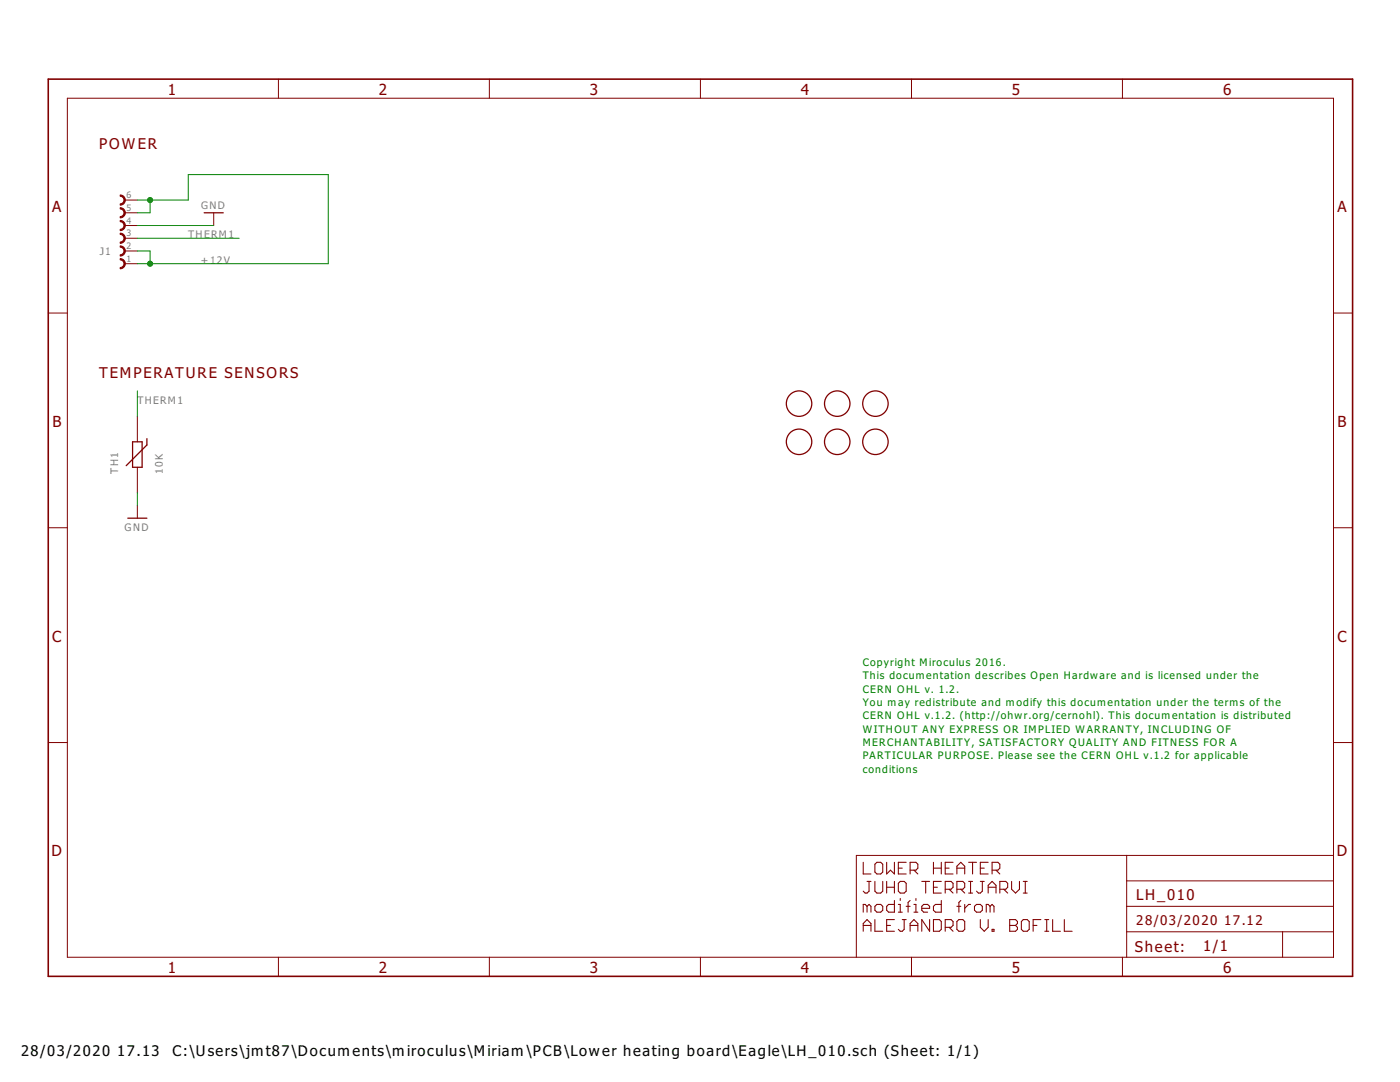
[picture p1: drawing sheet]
<svg xmlns="http://www.w3.org/2000/svg" width="279mm" height="216mm" viewBox="0 0 279 216" stroke-linecap="round" stroke-linejoin="round" font-family="sans-serif">
<g fill="none" stroke="#800000" stroke-width=".21">
<path d="M172.3 172.1v2.3h1.5M173 175.9h.8M173.4 175.9v1.9l-.4 .4h-.3l-.4-.4M174.6 172.4l.4-.3h.8l.4 .3v1.6l-.4 .4h-.8l-.4-.4zM174.6 175.9v1.9l.4 .4h.8l.4-.4v-1.9M177 172.1v2.3l.7-.8 .8 .8v-2.3M177 175.9v2.3M177 177h1.5M178.5 179.7v2.3h-1.2l-.3-.4v-.8l.3-.3h1.2M178.5 175.9v2.3M179.3 173.2h.8M179.7 175.9h.7l.4 .4v1.5l-.4 .4h-.7l-.4-.4v-1.5z"/>
<path d="M179.7 179.3v.4M180.8 172.1h-1.5v2.3h1.5M181.6 173.6h1.2l.4-.4v-.8l-.4-.3h-1.2v2.3M181.6 179.7l-.4 .4v1.9M182.4 173.6l.8 .8M182.8 179.3v.4M184 175.9h1.5M184.7 175.9v2.3M186.3 173.2h1.6M186.3 172.1v2.3M186.3 177h.8M187.9 175.9h-1.6v2.3h1.6"/>
<path d="M187.9 179.7v2.3h-1.2l-.4-.4v-.8l.4-.3h1.2M187.9 172.1v2.3M188.6 173.2h.8M188.6 177.4h1.2l.4-.4v-.7l-.4-.4h-1.2v2.3M189.4 177.4l.8 .8M190.2 172.1h-1.6v2.3h1.6M191 173.2h1.5M191 174.4v-1.6l.7-.7 .8 .7v1.6M191 177.4h1.2l.3-.4v-.7l-.3-.4h-1.2v2.3M191.7 177.4l.8 .8M191.7 179.7l-.3 .4v1.9M193.3 172.1h1.6"/>
<path d="M193.3 178.2h.8M193.3 175.9h.8M193.7 175.9v2.3M194.1 172.1v2.3M195.6 173.2h.8M195.6 175.9h.8M196 175.9v1.9l-.4 .4h-.3l-.4-.4M197.2 172.1h-1.6v2.3h1.6M197.2 177h1.6M197.2 178.2v-1.5l.8-.8 .8 .8v1.5M198 173.6h1.2l.3-.4v-.8l-.3-.3h-1.2v2.3M198.8 173.6l.7 .8"/>
<path d="M199.5 177.4h1.2l.4-.4v-.7l-.4-.4h-1.2v2.3M200.3 177.4l.8 .8M201.9 175.9v1.5l.8 .8 .8-.8v-1.5M204.2 178.2h.8M204.2 175.9h.8M204.6 175.9v2.3M172.3 185.8v-1.5l.7-.8 .8 .8v1.5M172.3 184.7h1.5M173 180.8l-.3-.3h-.4v1.5M173 180.8v1.2M173 180.8l.4-.3 .4 .3v1.2M174.6 180.8l.4-.3h.8l.4 .3v.8l-.4 .4h-.8l-.4-.4z"/>
<path d="M174.6 183.5v2.3h1.6M177 184.7h.7M178.5 183.5h-1.5v2.3h1.5M179.3 180.5h.4v1.5M179.3 182h.8M180.1 183.5h.7M180.4 183.5v1.9l-.3 .4h-.4l-.4-.4M180.8 180.8h.8M181.6 185.8v-1.5l.8-.8 .8 .8v1.5M181.6 184.7h1.6M182.4 180.5h.4v1.5M182.4 182h.8"/>
<path d="M184 181.3h1.5v-.5l-.4-.3h-.8l-.3 .3v.8l.3 .4h.8M185.5 183.5v2.3l-1.5-2.3v2.3M186.3 183.5h1.2l.4 .4v1.5l-.4 .4h-1.2zM188.6 185h1.2l.4-.3v-.8l-.4-.4h-1.2v2.3M189.4 185l.8 .8M191 183.9l.4-.4h.8l.3 .4v1.5l-.3 .4h-.8l-.4-.4zM191 180.8h.7M192.5 180.5v1.5M193.7 180.5h-.4l-.8 .8M194.5 180.8l.4-.3h.7l.4 .3v.8l-.4 .4h-.7l-.4-.4zM195.6 183.5v1.5l.8 .8 .8-.8v-1.5M197.6 180.8l-.4-.3h-.4v1.5"/>
<path d="M197.6 180.8v1.2M197.6 180.8l.4-.3 .4 .3v1.2M198 185.4h.4v.4h-.4zM201.5 184.7h1.2M201.5 183.5h1.2l.4 .4v.4l-.4 .4 .4 .3v.4l-.4 .4h-1.2zM203.8 183.9l.4-.4h.8l.4 .4v1.5l-.4 .4h-.8l-.4-.4zM206.2 184.7h.7M207.7 183.5h-1.5v2.3M208.5 185.8h.8M208.5 183.5h.8M208.9 183.5v2.3M210.1 183.5v2.3h1.5"/>
<path d="M212.4 183.5v2.3h1.6"/>
</g>
<g fill="none" stroke="#800000" stroke-width=".2">
<path d="M13.4 19.6h252.7v171.4h-252.7zM55.6 15.8v3.8M97.7 15.8v3.8M139.8 15.8v3.8M181.9 15.8v3.8M224 15.8v3.8M24.9 39.9h2.5M24.9 52.6h2.5M24.9 50.1h2.5M24.9 47.5h2.5M24.9 45h2.5M24.9 42.5h2.5"/>
<path d="M42.7 42.5v2.5M9.6 62.5h3.8M266.1 62.5h3.8M27.4 83.1v5.1M27.4 93.2v5.1M9.6 105.3h3.8M27.4 100.9v2.5M266.1 105.3h3.8M9.6 148.2h3.8M266.1 148.2h3.8M224.9 170.7v20.3M224.9 175.8h41.2"/>
<path d="M266.1 170.7h-95.2v20.3M55.6 191v3.8M97.7 191v3.8M139.8 191v3.8M181.9 191v3.8M224 191v3.8M224.9 185.9h41.2M224.9 180.8h41.2M256 185.9v5.1"/>
</g>
<path d="M9.6 15.8h260.3v179h-260.3z" fill="none" stroke="#800000" stroke-width=".32"/>
<g fill="none" stroke="#800000" stroke-width=".25">
<path d="M40.7 42.5h3.9M26.5 88.2h1.9v5h-1.9zM29.3 87.5v1.3l-4.1 4.1M25.5 103.4h3.8"/>
<circle cx="159.5" cy="88.2" r="2.54"/>
<circle cx="159.5" cy="80.5" r="2.54"/>
<circle cx="167.1" cy="88.2" r="2.54"/>
<circle cx="167.1" cy="80.5" r="2.54"/>
<circle cx="174.7" cy="88.2" r="2.54"/>
<circle cx="174.7" cy="80.5" r="2.54"/>
</g>
<g fill="#800000" stroke="#800000" stroke-width=".2">
<path d="M24 51.6a1.02 1.02 0 0 1 1 1 1.02 1.02 0 0 1-1 1v-.2a.76 .76 0 0 0 .7-.8 .76 .76 0 0 0-.7-.7z" fill-rule="evenodd"/>
<path d="M24 49.1a1.02 1.02 0 0 1 1 1 1.02 1.02 0 0 1-1 1v-.3a.76 .76 0 0 0 .7-.7 .76 .76 0 0 0-.7-.8z" fill-rule="evenodd"/>
<path d="M24 46.5a1.02 1.02 0 0 1 1 1 1.02 1.02 0 0 1-1 1.1v-.3a.76 .76 0 0 0 .7-.8 .76 .76 0 0 0-.7-.7z" fill-rule="evenodd"/>
<path d="M24 44a1.02 1.02 0 0 1 1 1 1.02 1.02 0 0 1-1 1v-.2a.76 .76 0 0 0 .7-.8 .76 .76 0 0 0-.7-.8z" fill-rule="evenodd"/>
<path d="M24 41.4a1.02 1.02 0 0 1 1 1.1 1.02 1.02 0 0 1-1 1v-.3a.76 .76 0 0 0 .7-.7 .76 .76 0 0 0-.7-.8z" fill-rule="evenodd"/>
<path d="M24 38.9a1.02 1.02 0 0 1 1 1 1.02 1.02 0 0 1-1 1v-.2a.76 .76 0 0 0 .7-.8 .76 .76 0 0 0-.7-.7z" fill-rule="evenodd"/>
</g>
<path d="M27.4 39.9h10.2v-5.1h27.9v17.8h-38.1M30 39.9v2.6h-2.6M27.4 45h15.3M27.4 47.5h20.3M27.4 50.1h2.6v2.5M27.4 78v5.1M27.4 98.3v2.6" fill="none" stroke="#008000" stroke-width=".2"/>
<g fill="#008000" stroke="#008000" stroke-width=".2">
<circle cx="30" cy="39.9" r=".51"/>
<circle cx="30" cy="52.6" r=".51"/>
</g>
<g font-size="3.7" fill="#800000">
<text x="33.5" y="19">1</text>
<text x="75.6" y="19">2</text>
<text x="117.7" y="19">3</text>
<text x="159.8" y="19">4</text>
<text x="202" y="19">5</text>
<text x="244.1" y="19">6</text>
<text x="10.4" y="42.3">A</text>
<text x="266.9" y="42.3">A</text>
<text x="10.5" y="85.2">B</text>
<text x="267" y="85.2">B</text>
<text x="10.4" y="128">C</text>
<text x="266.9" y="128">C</text>
<text x="10.3" y="170.9">D</text>
<text x="266.8" y="170.9">D</text>
<text x="33.5" y="194.2">1</text>
<text x="75.6" y="194.2">2</text>
<text x="117.7" y="194.2">3</text>
<text x="159.8" y="194.2">4</text>
<text x="202" y="194.2">5</text>
<text x="244.1" y="194.2">6</text>
</g>
<g font-size="3.6" fill="#800000">
<text x="19.8" y="29.8">POWER</text>
<text x="19.8" y="75.5">TEMPERATURE SENSORS</text>
<text x="226.8" y="179.6">LH_010</text>
<text x="226.5" y="189.9">Sheet:</text>
<text x="240.1" y="189.7">1/1</text>
</g>
<g font-size="3.5">
<text x="4.2" y="210.7">28/03/2020</text>
<text x="23.4" y="210.7">17.13</text>
<text x="34.4" y="210.7">C:\Users\jmt87\Documents\miroculus\Miriam\PCB\Lower heating board\Eagle\LH_010.sch (Sheet: 1/1)</text>
</g>
<g font-size="3.2" fill="#800000">
<text x="226.8" y="184.7">28/03/2020</text>
<text x="244.3" y="184.7">17.12</text>
</g>
<g font-size="2.5" fill="#808080">
<text x="40.2" y="41.7">GND</text>
<text x="37.6" y="47.5">THERM1</text>
<text x="19.9" y="50.8">J1</text>
<text x="40.1" y="52.6">+12V</text>
<text x="27.4" y="80.5">THERM1</text>
<text x="23.6" y="94.5" transform="rotate(-90 23.6 94.5)">TH1</text>
<text x="32.5" y="94.5" transform="rotate(-90 32.5 94.5)">10K</text>
<text x="24.9" y="105.9">GND</text>
</g>
<g font-size="2.5" fill="#008000">
<text x="172.2" y="132.9">Copyright Miroculus 2016.</text>
<text x="172.2" y="135.5">This documentation describes Open Hardware and is licensed under the</text>
<text x="172.2" y="138.2">CERN OHL v. 1.2.</text>
<text x="172.2" y="140.9">You may redistribute and modify this documentation under the terms of the</text>
<text x="172.2" y="143.5">CERN OHL v.1.2. (http://ohwr.org/cernohl). This documentation is distributed</text>
<text x="172.2" y="146.2">WITHOUT ANY EXPRESS OR IMPLIED WARRANTY, INCLUDING OF</text>
<text x="172.2" y="148.9">MERCHANTABILITY, SATISFACTORY QUALITY AND FITNESS FOR A</text>
<text x="172.2" y="151.5">PARTICULAR PURPOSE. Please see the CERN OHL v.1.2 for applicable</text>
<text x="172.2" y="154.2">conditions</text>
</g>
<g font-size="2.1" fill="#808080">
<text x="25.2" y="39.6">6</text>
<text x="25.2" y="47.2">3</text>
<text x="25.2" y="44.6">4</text>
<text x="25.2" y="42.1">5</text>
<text x="25.2" y="52.3">1</text>
<text x="25.2" y="49.7">2</text>
</g>
</svg>
